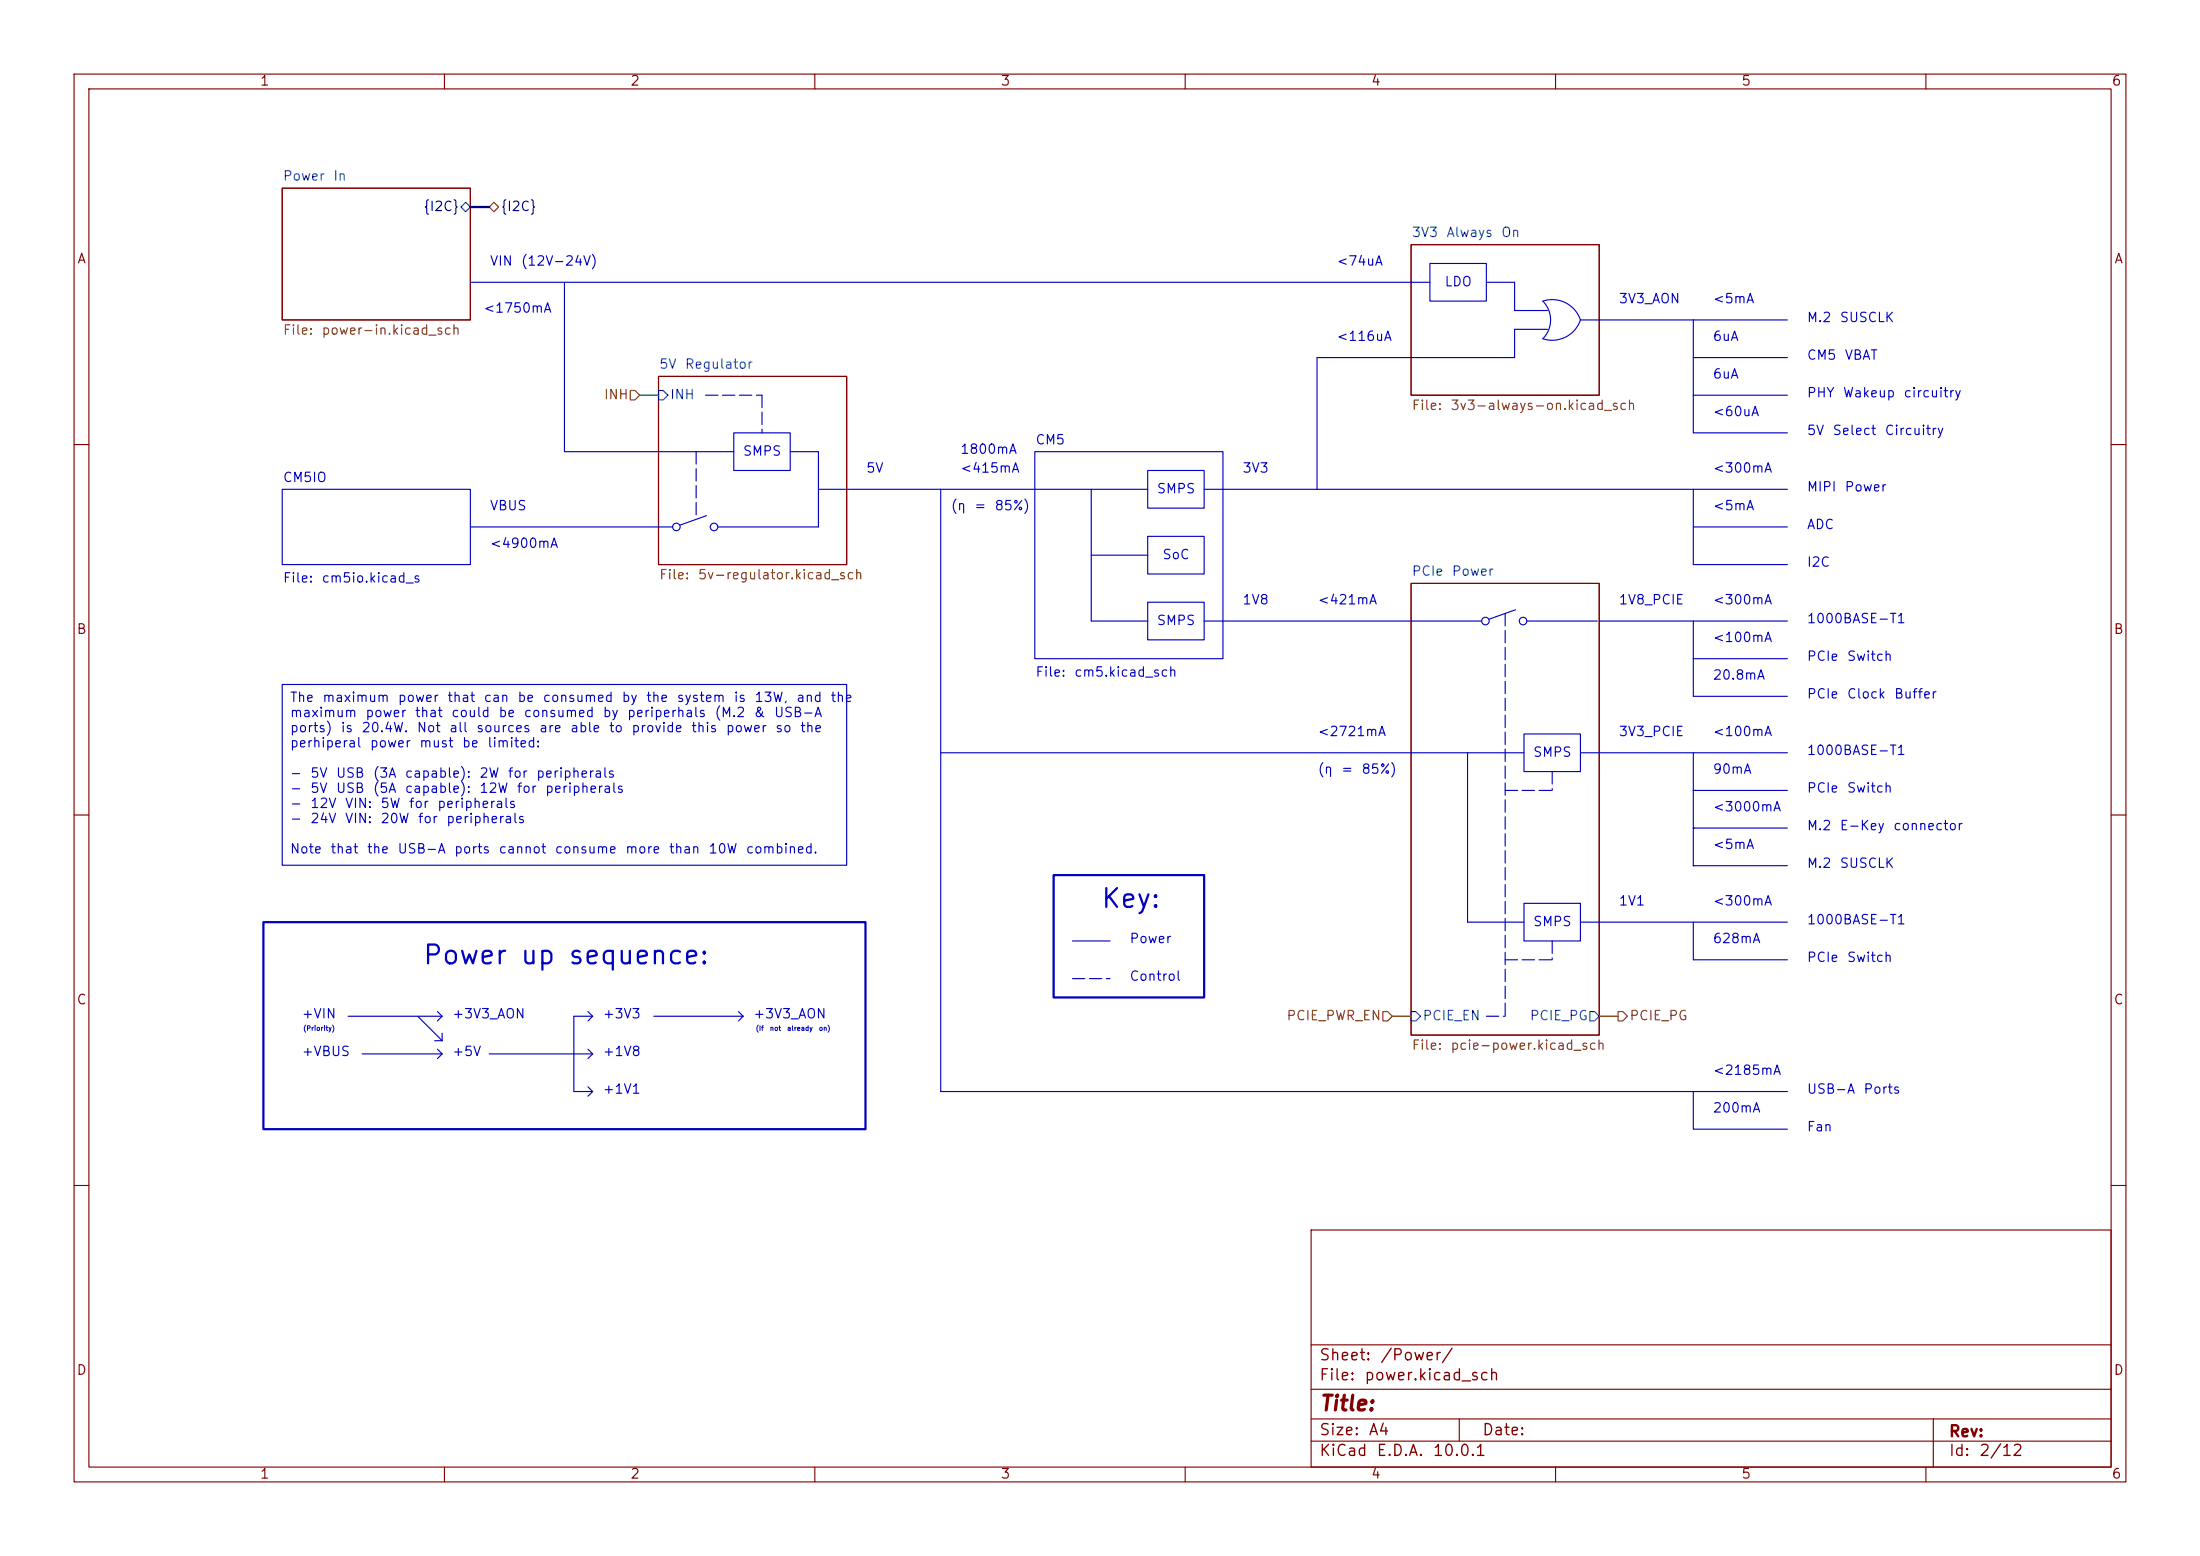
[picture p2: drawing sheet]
<svg xmlns="http://www.w3.org/2000/svg" width="297mm" height="210mm" viewBox="0 0 297 210" stroke-linecap="round" stroke-linejoin="round" font-family="sans-serif">
<g fill="none" stroke="#840000" stroke-width=".15">
<path d="M10 10h277v190h-277zM12 12h273v186h-273zM60 10v2M110 10v2M160 10v2M210 10v2M260 10v2M38.1 25.4h25.4v17.8h-25.4zM190.5 33h25.4v20.3h-25.4zM88.9 50.8h25.4v25.4h-25.4zM10 60h2M190.5 78.7h25.4v61h-25.4z"/>
<path d="M285 60h2M10 110h2M285 110h2M10 160h2M177 166h108v32h-108zM285 160h2M60 198v2M110 198v2M160 198v2M177 194.5h108M177 191.5h108M177 187.5h108"/>
<path d="M177 181.5h108M197 191.5v3M210 198v2M260 198v2M261 191.5v6.5"/>
</g>
<path d="M62.2 27.9l.7-.6 .6 .6-.6 .7zM88.9 52.7h.6l.7 .6-.7 .7h-.6zM190.5 136.5h.6l.7 .7-.7 .6h-.6zM214.6 136.5h.7l.6 .7-.6 .6h-.7z" fill="none" stroke="#006464" stroke-width=".15"/>
<path d="M66 27.9l.7-.6 .6 .6-.6 .7zM85.1 52.7h.6l.7 .6-.7 .7h-.6zM186.7 136.5h.6l.7 .7-.7 .6h-.6zM218.4 136.5h.7l.6 .7-.6 .6h-.7z" fill="none" stroke="#725600" stroke-width=".15"/>
<g fill="none" stroke="#0000c2" stroke-width=".15">
<path d="M63.5 38.1h129.5M76.2 38.1v22.9h22.9M193 35.6h7.7v5h-7.7zM200.7 38.1h3.8v3.8h4.4M99.1 58.4h7.6v5.1h-7.6zM208.3 40.6a4 4 0 0 1 5.1 2.6 4 4 0 0 1-5.1 2.5 3.6 3.6 0 0 0 0-5.1zM208.9 44.5h-4.4v3.8h-26.7v17.7M213.4 43.2h27.9M228.6 43.2v15.2h12.7M228.6 48.3h12.7M228.6 53.3h12.7M38.1 66h25.4v10.2h-25.4z"/>
<path d="M63.5 71.1h27.3M95.4 69.6l-3.6 1.3M106.7 61h3.8v10.1h-13.6M110.5 66h44.4M127 66v81.3h114.3M139.7 61h25.4v27.9h-25.4zM147.3 66v17.8h7.6M147.3 74.9h7.6M154.9 72.4h7.7v5.1h-7.7zM154.9 63.5h7.7v5.1h-7.7zM162.6 66h78.7M228.6 66v10.2h12.7"/>
<path d="M228.6 71.1h12.7M38.1 92.4h76.2v24.4h-76.2zM154.9 81.3h7.7v5.1h-7.7zM162.6 83.8h37.4M204.6 82.3l-3.6 1.3M205.7 99.1h7.7v5h-7.7zM206.1 83.8h9.5M215.9 83.8h25.4M228.6 83.8v10.2h12.7M228.6 88.9h12.7M127 101.6h78.7M198.1 101.6v22.9h7.6"/>
<path d="M213.4 101.6h27.9M228.6 106.7h.1M228.6 111.8h.1M228.6 116.8h.1M228.6 101.6v15.2M228.6 106.7h12.7M228.6 116.8h12.7M228.6 111.8h12.7M47 137.2h12.7M56.4 137.2l3.3 3.3M59.1 136.5l.6 .7M59.7 139.4v1.1"/>
<path d="M59.7 137.2l-.6 .6M79.4 136.5l.6 .7M80 137.2h-2.5v10.1h2.5M80 137.2l-.6 .6M88.3 137.2h12M99.7 136.5l.6 .7M100.3 137.2l-.6 .6M144.8 127h5.1M205.7 121.9h7.7v5.1h-7.7zM213.4 124.5h27.9M228.6 124.5v5h12.7M48.9 142.2h10.8"/>
<path d="M58.7 140.5h1M59.1 141.6l.6 .6M59.7 142.2l-.6 .7M66 142.2h14M79.4 141.6l.6 .6M79.4 146.7l.6 .6M80 147.3l-.6 .7M80 142.2l-.6 .7M228.6 147.3v5.1h12.7"/>
<circle cx="91.3" cy="71.1" r=".51"/>
<circle cx="96.4" cy="71.1" r=".51"/>
<circle cx="200.5" cy="83.8" r=".51"/>
<circle cx="205.6" cy="83.8" r=".51"/>
</g>
<path d="M95.2 53.3h7.7M102.9 53.3v5.1M94 61v9.1M203.2 82.8v54.4M203.2 106.7h6.3M209.5 104.1v2.6M144.8 132.1h5.1M200.7 137.2h2.5M203.2 129.5h6.3M209.5 127v2.5" fill="none" stroke="#0000c2" stroke-width=".15" stroke-dasharray="1.7 .6"/>
<path d="M63.5 27.9h2.5" fill="none" stroke="#000084" stroke-width=".3"/>
<path d="M86.4 53.3h2.5M188 137.2h2.5M215.9 137.2h2.5" fill="none" stroke="#009600" stroke-width=".15"/>
<path d="M142.2 118.1h20.4v16.5h-20.4zM35.6 124.5h81.2v27.9h-81.2z" fill="none" stroke="#0000c2" stroke-width=".3"/>
<g font-size="2.5" fill="#0000c2">
<text x="148.5" y="123.2">Key:</text>
<text x="56.9" y="130.8">Power up sequence:</text>
</g>
<text font-size="2" fill="#840000" x="178" y="190.9">Title:</text>
<g font-size="1.5" fill="#840000">
<text x="178" y="184">Sheet:</text>
<text x="186.2" y="184">/Power/</text>
<text x="178" y="186.7">File:</text>
<text x="184.1" y="186.7">power.kicad_sch</text>
<text x="178" y="196.9">KiCad</text>
<text x="178" y="194.1">Size:</text>
<text x="184.7" y="194.1">A4</text>
<text x="185.7" y="196.9">E.D.A.</text>
<text x="193.3" y="196.9">10.0.1</text>
<text x="200" y="194.1">Date:</text>
<text x="263" y="194.3">Rev:</text>
<text x="263" y="196.9">Id:</text>
<text x="267.1" y="196.9">2/12</text>
</g>
<g font-size="1.3" fill="#840000">
<text x="35" y="11.9">1</text>
<text x="85" y="11.9">2</text>
<text x="135" y="11.9">3</text>
<text x="185" y="11.9">4</text>
<text x="235" y="11.9">5</text>
<text x="285" y="11.9">6</text>
<text x="10.3" y="35.9">A</text>
<text x="285.3" y="35.9">A</text>
<text x="10.3" y="85.9">B</text>
<text x="285.3" y="85.9">B</text>
<text x="10.3" y="135.9">C</text>
<text x="285.3" y="135.9">C</text>
<text x="10.3" y="185.9">D</text>
<text x="285.3" y="185.9">D</text>
<text x="35" y="199.9">1</text>
<text x="85" y="199.9">2</text>
<text x="135" y="199.9">3</text>
<text x="185" y="199.9">4</text>
<text x="235" y="199.9">5</text>
<text x="285" y="199.9">6</text>
</g>
<g font-size="1.3" fill="#006464">
<text x="38.1" y="24.7">Power</text>
<text x="44.9" y="24.7">In</text>
<text x="190.5" y="32.3">3V3</text>
<text x="195.2" y="32.3">Always</text>
<text x="202.6" y="32.3">On</text>
<text x="88.9" y="50.1">5V</text>
<text x="92.4" y="50.1">Regulator</text>
<text x="90.4" y="54.2">INH</text>
<text x="190.5" y="78">PCIe</text>
<text x="195.9" y="78">Power</text>
<text x="192" y="138">PCIE_EN</text>
<text x="206.4" y="138">PCIE_PG</text>
</g>
<g font-size="1.3" fill="#000084">
<text x="57.1" y="28.8">{I2C}</text>
<text x="67.5" y="28.8">{I2C}</text>
</g>
<g font-size="1.3" fill="#0000c2">
<text x="66" y="36.2">VIN</text>
<text x="70.2" y="36.2">(12V-24V)</text>
<text x="180.3" y="36.2">&lt;74uA</text>
<text x="194.9" y="39">LDO</text>
<text x="218.4" y="41.3">3V3_AON</text>
<text x="231.1" y="41.3">&lt;5mA</text>
<text x="65.2" y="42.5">&lt;1750mA</text>
<text x="180.3" y="46.3">&lt;116uA</text>
<text x="231.1" y="46.3">6uA</text>
<text x="243.8" y="43.8">M.2</text>
<text x="248.3" y="43.8">SUSCLK</text>
<text x="231.1" y="51.4">6uA</text>
<text x="243.8" y="54">PHY</text>
<text x="243.8" y="48.9">CM5</text>
<text x="248.7" y="54">Wakeup</text>
<text x="248.9" y="48.9">VBAT</text>
<text x="256.9" y="54">circuitry</text>
<text x="231.1" y="56.5">&lt;60uA</text>
<text x="243.8" y="59">5V</text>
<text x="247.3" y="59">Select</text>
<text x="254.3" y="59">Circuitry</text>
<text x="38.1" y="65.4">CM5IO</text>
<text x="100.2" y="61.8">SMPS</text>
<text x="116.8" y="64.1">5V</text>
<text x="129.5" y="64.1">&lt;415mA</text>
<text x="129.5" y="61.6">1800mA</text>
<text x="139.7" y="60.3">CM5</text>
<text x="167.6" y="64.1">3V3</text>
<text x="231.1" y="64.1">&lt;300mA</text>
<text x="66" y="69.2">VBUS</text>
<text x="128.3" y="69.2">(η</text>
<text x="131.4" y="69.2">=</text>
<text x="134.2" y="69.2">85%)</text>
<text x="156.1" y="66.9">SMPS</text>
<text x="231.1" y="69.2">&lt;5mA</text>
<text x="243.8" y="71.7">ADC</text>
<text x="243.8" y="66.7">MIPI</text>
<text x="248.9" y="66.7">Power</text>
<text x="66" y="74.3">&lt;4900mA</text>
<text x="156.8" y="75.8">SoC</text>
<text x="243.8" y="76.8">I2C</text>
<text x="38.1" y="78.9">File:</text>
<text x="43.3" y="78.9">cm5io.kicad_s</text>
<text x="167.6" y="81.9">1V8</text>
<text x="177.8" y="81.9">&lt;421mA</text>
<text x="218.4" y="81.9">1V8_PCIE</text>
<text x="231.1" y="81.9">&lt;300mA</text>
<text x="156.1" y="84.7">SMPS</text>
<text x="231.1" y="87">&lt;100mA</text>
<text x="243.8" y="89.5">PCIe</text>
<text x="243.8" y="84.4">1000BASE-T1</text>
<text x="249.2" y="89.5">Switch</text>
<text x="39.1" y="95.1">The</text>
<text x="43.4" y="95.1">maximum</text>
<text x="53.6" y="95.1">power</text>
<text x="60.3" y="95.1">that</text>
<text x="65.2" y="95.1">can</text>
<text x="69.8" y="95.1">be</text>
<text x="73.2" y="95.1">consumed</text>
<text x="83.8" y="95.1">by</text>
<text x="87.1" y="95.1">the</text>
<text x="91.3" y="95.1">system</text>
<text x="99" y="95.1">is</text>
<text x="101.8" y="95.1">13W,</text>
<text x="107.4" y="95.1">and</text>
<text x="112" y="95.1">the</text>
<text x="139.7" y="91.6">File:</text>
<text x="144.9" y="91.6">cm5.kicad_sch</text>
<text x="231.1" y="92.1">20.8mA</text>
<text x="243.8" y="94.6">PCIe</text>
<text x="249.2" y="94.6">Clock</text>
<text x="255.6" y="94.6">Buffer</text>
<text x="39.1" y="97.1">maximum</text>
<text x="39.1" y="99.2">ports)</text>
<text x="39.1" y="101.2">perhiperal</text>
<text x="45.9" y="99.2">is</text>
<text x="48.7" y="99.2">20.4W.</text>
<text x="49.2" y="97.1">power</text>
<text x="49.8" y="101.2">power</text>
<text x="55.9" y="97.1">that</text>
<text x="56.2" y="99.2">Not</text>
<text x="56.5" y="101.2">must</text>
<text x="60.5" y="99.2">all</text>
<text x="60.8" y="97.1">could</text>
<text x="62.3" y="101.2">be</text>
<text x="64.2" y="99.2">sources</text>
<text x="65.7" y="101.2">limited:</text>
<text x="67.2" y="97.1">be</text>
<text x="70.6" y="97.1">consumed</text>
<text x="72.7" y="99.2">are</text>
<text x="76.9" y="99.2">able</text>
<text x="81.3" y="97.1">by</text>
<text x="82.1" y="99.2">to</text>
<text x="84.6" y="97.1">periperhals</text>
<text x="85.1" y="99.2">provide</text>
<text x="93.2" y="99.2">this</text>
<text x="96.4" y="97.1">(M.2</text>
<text x="97.9" y="99.2">power</text>
<text x="101.7" y="97.1">&amp;</text>
<text x="104.4" y="97.1">USB-A</text>
<text x="104.6" y="99.2">so</text>
<text x="107.9" y="99.2">the</text>
<text x="177.8" y="99.7">&lt;2721mA</text>
<text x="218.4" y="99.7">3V3_PCIE</text>
<text x="231.1" y="99.7">&lt;100mA</text>
<text x="39.1" y="105.3">-</text>
<text x="39.1" y="107.3">-</text>
<text x="41.8" y="105.3">5V</text>
<text x="41.8" y="107.3">5V</text>
<text x="45.3" y="105.3">USB</text>
<text x="45.3" y="107.3">USB</text>
<text x="50.2" y="105.3">(3A</text>
<text x="50.2" y="107.3">(5A</text>
<text x="54.6" y="105.3">capable):</text>
<text x="54.6" y="107.3">capable):</text>
<text x="64.6" y="105.3">2W</text>
<text x="64.6" y="107.3">12W</text>
<text x="68.5" y="105.3">for</text>
<text x="69.7" y="107.3">for</text>
<text x="72.3" y="105.3">peripherals</text>
<text x="73.5" y="107.3">peripherals</text>
<text x="177.8" y="104.8">(η</text>
<text x="181" y="104.8">=</text>
<text x="183.7" y="104.8">85%)</text>
<text x="206.9" y="102.5">SMPS</text>
<text x="231.1" y="104.8">90mA</text>
<text x="243.8" y="107.3">PCIe</text>
<text x="243.8" y="102.2">1000BASE-T1</text>
<text x="249.2" y="107.3">Switch</text>
<text x="39.1" y="109.4">-</text>
<text x="39.1" y="111.4">-</text>
<text x="41.8" y="109.4">12V</text>
<text x="41.8" y="111.4">24V</text>
<text x="46.5" y="109.4">VIN:</text>
<text x="46.5" y="111.4">VIN:</text>
<text x="51.3" y="109.4">5W</text>
<text x="51.3" y="111.4">20W</text>
<text x="55.1" y="109.4">for</text>
<text x="56.3" y="111.4">for</text>
<text x="58.9" y="109.4">peripherals</text>
<text x="60.1" y="111.4">peripherals</text>
<text x="231.1" y="109.8">&lt;3000mA</text>
<text x="243.8" y="112.4">M.2</text>
<text x="248.3" y="112.4">E-Key</text>
<text x="255.5" y="112.4">connector</text>
<text x="39.1" y="115.5">Note</text>
<text x="44.5" y="115.5">that</text>
<text x="49.4" y="115.5">the</text>
<text x="53.6" y="115.5">USB-A</text>
<text x="61.2" y="115.5">ports</text>
<text x="67.2" y="115.5">cannot</text>
<text x="74.8" y="115.5">consume</text>
<text x="84.3" y="115.5">more</text>
<text x="90.2" y="115.5">than</text>
<text x="95.6" y="115.5">10W</text>
<text x="100.6" y="115.5">combined.</text>
<text x="231.1" y="114.9">&lt;5mA</text>
<text x="243.8" y="117.5">M.2</text>
<text x="248.3" y="117.5">SUSCLK</text>
<text x="206.9" y="125.3">SMPS</text>
<text x="218.4" y="122.5">1V1</text>
<text x="231.1" y="122.5">&lt;300mA</text>
<text x="243.8" y="125.1">1000BASE-T1</text>
<text x="152.4" y="127.6">Power</text>
<text x="231.1" y="127.6">628mA</text>
<text x="243.8" y="130.2">PCIe</text>
<text x="249.2" y="130.2">Switch</text>
<text x="40.6" y="137.8">+VIN</text>
<text x="61" y="137.8">+3V3_AON</text>
<text x="81.3" y="137.8">+3V3</text>
<text x="101.6" y="137.8">+3V3_AON</text>
<text x="152.4" y="132.7">Control</text>
<text x="40.6" y="142.9">+VBUS</text>
<text x="61" y="142.9">+5V</text>
<text x="81.3" y="142.9">+1V8</text>
<text x="81.3" y="147.9">+1V1</text>
<text x="231.1" y="145.4">&lt;2185mA</text>
<text x="243.8" y="147.9">USB-A</text>
<text x="251.5" y="147.9">Ports</text>
<text x="231.1" y="150.5">200mA</text>
<text x="243.8" y="153">Fan</text>
</g>
<g font-size="1.3" fill="#725600">
<text x="38.1" y="45.5">File:</text>
<text x="43.3" y="45.5">power-in.kicad_sch</text>
<text x="81.4" y="54.2">INH</text>
<text x="190.5" y="55.7">File:</text>
<text x="195.7" y="55.7">3v3-always-on.kicad_sch</text>
<text x="88.9" y="78.5">File:</text>
<text x="94.1" y="78.5">5v-regulator.kicad_sch</text>
<text x="173.6" y="138">PCIE_PWR_EN</text>
<text x="190.5" y="142">File:</text>
<text x="195.7" y="142">pcie-power.kicad_sch</text>
<text x="219.9" y="138">PCIE_PG</text>
</g>
<g font-size=".6" fill="#0000c2">
<text x="40.9" y="139.3">(Priority)</text>
<text x="102" y="139.3">(If</text>
<text x="103.9" y="139.3">not</text>
<text x="106.2" y="139.3">already</text>
<text x="110.5" y="139.3">on)</text>
</g>
</svg>
